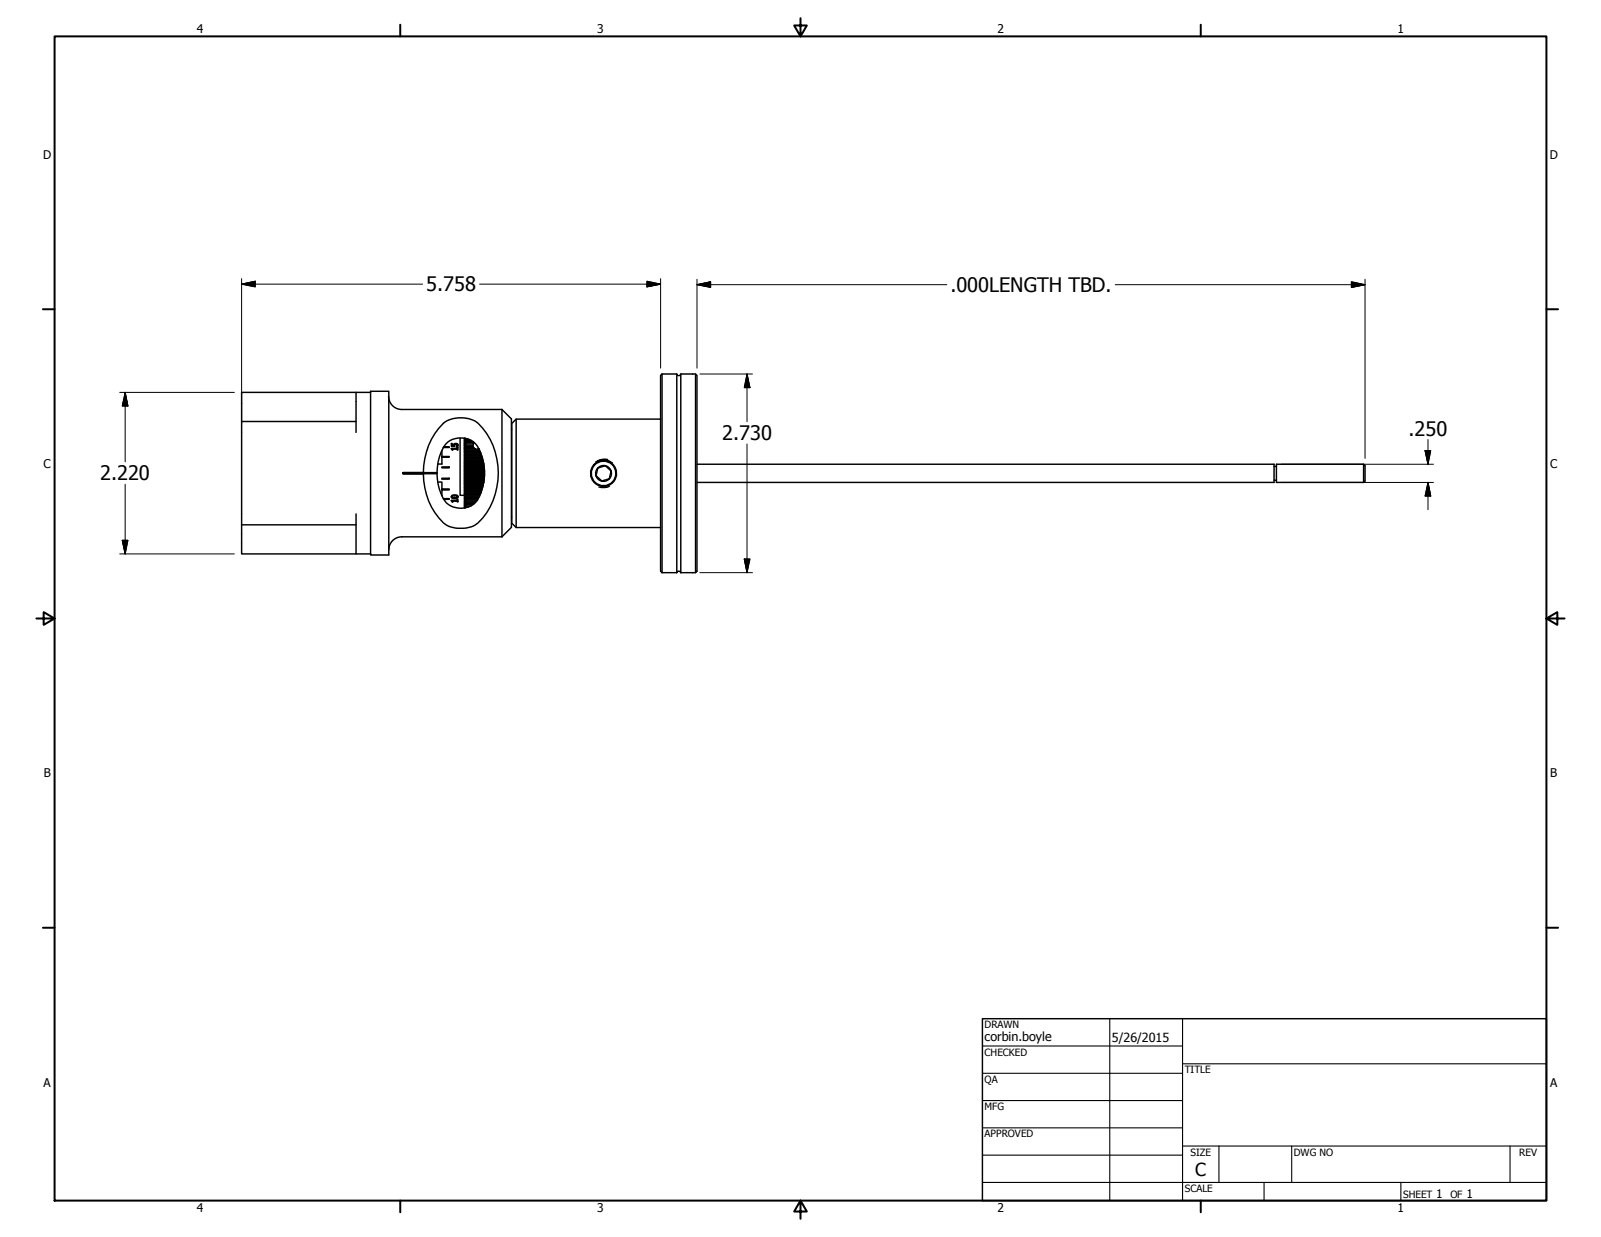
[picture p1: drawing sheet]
<svg xmlns="http://www.w3.org/2000/svg" width="559mm" height="432mm" viewBox="0 0 559 432" stroke-linecap="round" stroke-linejoin="round" font-family="sans-serif">
<!-- layer: Visible (ANSI) -->
<g fill="none" stroke="#000" stroke-width=".51">
<path d="M124.3 137v13.9M129.3 136.6h6.4v57.1h-6.4zM129.3 137h-45v10.1M135.6 138.3a4.6 4.6 0 0 0 4.6 4.6M231.1 130.6v69.3M231.1 130.6l-.5 .5v68.3l.5 .5M231.1 130.6h5.1v69.3h-5.1M236.1 130.6a.79 .79 0 0 0 .8 .5 .79 .79 0 0 0 .7-.5M242.8 130.6v69.3l.5-.5v-68.3l-.5-.5h-5.2v69.3M124.3 147.1h-40v36.1h40M140.3 142.9h34.9M154.2 157.3v2.1h2.6v.2h-2.6v2.4h-1.4"/>
<path d="M154.7 156.2a18.3 18.3 0 0 0-2.2 8.8M154.7 156.2a7.2 7.2 0 0 1 7.1-3.2 7.2 7.2 0 0 1 6 5.1 18.4 18.4 0 0 1-1.9 17.4 7.3 7.3 0 0 1-11.9-3 18.7 18.7 0 0 1-1.5-7.1M156.8 156h-1.9h1.9v.2h-2.1M156.8 159.4h-2.6v.2M157.5 156.5h2.1v-.3h.2v.9h-.2v-.3h-1.5l-.2 .3zM157.5 154.9h.3M157.8 155.5h.6M158.4 155.4l.7-.5 .5 .1 .3 .4M158.4 155.5a.73 .73 0 0 1 .7-.8 .73 .73 0 0 1 .8 .7l-.1 .4h-.4M158.4 155.5h-.6v-.7h-.3v1h1.2M158.6 155.4l.1 .4M158.7 155.8v-.7l.4-.1 .5 .4-.2 .4"/>
<path d="M159.5 155.6v.1M159.6 156.5l-2.1 .1M159.6 155.4l-.2 .4M159.6 156.3h.2M159.6 155.4h.1M160.6 152.9v20l1.5 .1M162.1 156.5l.5-.2-.5 .4zM162.1 156l.5-.2-.5 .4zM162.1 155.6l.5-.2-.5 .4zM162.1 155.2l.5-.3-.5 .5zM162.1 154.7l.5-.2-.5 .4zM162.1 156.9v16"/>
<path d="M162.1 153v1.6l.5-.5-.5 .3M162.1 153.6l.5-.2-.5 .4h.3M162.1 157.4l.5-.2-.5 .4h5.5M162.1 157.8l.5-.1-.5 .4h5.7M162.1 158.3l.5-.1-.5 .4h5.9M162.1 158.8l.5-.1-.5 .3h6M162.1 159.3l.5-.1-.5 .3h6.2M162.1 159.8l.5-.1-.5 .3h6.3M162.2 153l-.1 .1h.3M162.5 154.6l-.4 .1M162.5 153l-.4 .3M162.6 154.9h-.5v.3"/>
<path d="M162.6 153l-.5 .5h.3M162.6 154.5h2.9l-.4 1.3 .7 .9M162.6 156.3h2.8M162.6 156.7h3.3M162.6 156.7l-.5 .2M162.6 155.8h2.5M162.6 154.9h2.6M162.6 153.7h1.9M162.6 153.7l-.5 .5h.4M162.6 153.7l-.5 .3M162.6 156.7l-.5 .4h5.3M162.6 159.7h5.7"/>
<path d="M162.6 159.2h5.5M162.6 158.7h5.4M162.6 158.2h5.2M162.6 157.7h5M162.6 157.2h4.8M162.6 154.1h2.5M162.6 153.4h1M165.1 155.8h-3v.2M165.1 155.4h-3v.2M165.3 156.2h-3.2v.3M165.8 156.7h-3.7v.2M165.8 156.7h.1"/>
<path d="M165.9 156.7h1M166.9 156.7h.3M167 156.7h-.1M175.2 142.9v44.5M175.2 142.9l3.3 3.3v37.9l-3.3 3.3M178.5 149.9h.1M180.1 146.3v37.8M230.6 146.3h-50.5l-1.5 1.5v34.8l1.5 1.5h50.5M124.3 179.4v14M140.7 165v.4h7.1h-7.1M147.8 165a22.6 22.6 0 0 1 8.1-18.1 10.8 10.8 0 0 1 11 .9 24.9 24.9 0 0 1 0 34.7 10.6 10.6 0 0 1-12.2 0 23.6 23.6 0 0 1-6.9-17.1M147.8 165h-7.1h7.1"/>
<path d="M147.8 165h4.7M147.8 165v.4M147.8 165.4h4.7M152.5 165v.4M152.8 168.3h1.4v2.4h2.6v.2h-2.6v2.1M154.2 166.9h2.6v.3h-2.6zM154.2 163.1h2.6v.2h-2.6zM154.2 170.7v.2h2.6M154.2 163.1h2.6M154.2 167.2h2.6M154.7 174.1h2.1v.2h-1.9M154.9 174.2h1.9"/>
<path d="M157.5 174.8v-.2h2.1l.2-.3v.9l-.2-.3h-1.5v.3h-.2M157.5 174.8l.4 .4M157.5 173.4a1.49 1.49 0 0 0 2.4 0M157.5 174.8l.4 .3M157.6 173.1l.6-.3h1.1l.5 .3 .1 .3a1.49 1.49 0 0 1-2.4 0zM157.8 173.4a1.3 1.3 0 0 1 1.8 0M157.8 173.4h.1M157.9 173.2a1.01 1.01 0 0 1 1.7 .4 1.08 1.08 0 0 1-1.7-.4zM157.9 175.1h.2M157.9 175.1v.1M158.1 174.9h1.5M159.6 173.4h.1"/>
<path d="M159.6 175.1h.2M162.1 176.5l.5 .4-.5-.2 .3-.2M162.1 176.1l.5 .5-.5-.3 .4-.2M162.1 175.7l.5 .4-.5-.2 .4-.2M162.1 175.3l.5 .5-.5-.3v-.2h.5M162.1 174.9l.5 .4-.5-.4h4.3M162.1 174.5l.5 .4-.5-.4h4.5h-4M162.1 174.1l.5 .4-.5-.2v-.2h4.8M162.1 173.6l.5 .5-.5-.2v-.3h5M162.1 173.2l.5 .3-.5-.1v-.2h5.3M162.1 160.3l.5-.1-.5 .3h6.4M162.1 160.8h.5l-.5 .2h6.6"/>
<path d="M162.1 176.8l.5 .4M162.1 177.2l.1 .1M162.4 177.2l-.3 .1M162.4 176.8l-.3 .2 .4 .2M162.6 176.9h1M162.6 176.6h1.9M162.6 176.1h2.5M162.6 175.8h3M162.6 175.3h3.4M162.6 174.1h4.3M162.6 173.5h4.6M162.6 173.1h4.8"/>
<path d="M162.6 172.6h5M162.6 172.1h5.2M162.6 171.6h5.4M162.6 171.1h5.5M162.6 170.6h5.7M162.6 170.1h5.9M162.6 169.5h6M162.6 167.9h6.3M162.6 167.4h6.4M162.6 166.2h6.5M162.6 165.7h6.5M162.6 165.2h6.5"/>
<path d="M162.6 164.6h6.5M162.6 164h6.5M162.6 163.5h6.4M162.6 161.9h6.2M162.6 160.8h6M162.6 160.2h5.9M167.6 172.7h-5.5l.5 .4-.5-.1M167.8 172.2h-5.7l.5 .4-.5-.1M168 171.8h-5.9l.5 .3-.5-.1M168.1 171.3h-6l.5 .3-.5-.1M168.3 170.8h-6.2l.5 .3-.5-.1M168.4 170.2h-6.3l.5 .4-.5-.1"/>
<path d="M168.5 169.7h-6.4l.5 .4h-.5M168.7 169.2h-6.6l.5 .3h-.5M168.7 161.3h-6.6h.5l-.5 .2h6.7M168.8 168.7h-6.7l.5 .3h-.5h6.6h-6.1M168.8 161.8h-6.7l.5 .1-.5 .2h6.7M168.8 168.2h-6.7l.5 .3h-.5h6.7h-6.2M168.9 162.4h-6.8h.5l-.5 .2h6.8M168.9 167.7h-6.8l.5 .2-.5 .1h6.8M169 162.9h-6.9h.5l-.5 .2h6.9M169 167.1h-6.9l.5 .3h-.5h6.9M169 163.4h-6.9l.5 .1-.5 .2h6.9M169 164h-6.9h.5l-.5 .2h7"/>
<path d="M169 166.6h-6.9l.5 .2-.5 .1h6.9M169.1 164.5h-7l.5 .1-.5 .1h7M169.1 165h-7l.5 .2-.5 .1h7M169.1 165.5h-7l.5 .2-.5 .1h7M169.1 166.1h-7l.5 .1-.5 .2h6.9M208.7 163.4l2.6-.8 2 1.8-.6 2.7-2.6 .8-2.1-1.8zM212.1 160.4a5 5 0 0 0-4.1 1 4.9 4.9 0 0 1 5.7 .2M212.7 169.7a5.4 5.4 0 0 1-3.7 .3M243.3 162.1h201.4v6.3h-201.4M444.7 162.8h.8M444.7 167.6h.8M445.5 162.1h30.4l.5 .5v5.3l-.5 .5h-30.4z"/>
<path d="M475.9 162.1v6.3M84.3 183.2v10.2h45M140.2 187.4a4.5 4.5 0 0 0-4.5 4.5M140.3 187.4h34.9M178.5 180.5h.1M236.1 199.9a.79 .79 0 0 1 .8-.5 .79 .79 0 0 1 .7 .5M237.6 199.9h5.2"/>
<circle cx="210.7" cy="165.3" r="4.3"/>
<circle cx="210.7" cy="165.3" r="2.76"/>
<circle cx="210.7" cy="165.3" r="4.5"/>
</g>
<g fill="#000">
<circle cx="147.8" cy="165.4" r=".25"/>
<circle cx="147.8" cy="165" r=".25"/>
</g>
<!-- layer: Border (ANSI) -->
<g fill="none" stroke="#000" stroke-width=".7">
<path d="M19 12.7h520.8v406.4h-520.8zM139.7 8.6v4.1M279.4 6.3v6.4l-2.2-3.8h4.4l-2.2 3.8M419.1 8.6v4.1M15 107.9h4M539.8 107.9h4M12.7 215.9h6.3l-3.8-2.2v4.4l3.8-2.2M539.8 215.9l3.8 2.2v-4.4l-3.8 2.2h6.3M15 323.8h4M539.8 323.8h4M139.7 419.1v4.1M279.4 419.1l2.2 3.8h-4.4l2.2-3.8v6.3"/>
<path d="M419.1 419.1v4.1"/>
</g>
<!-- layer: Title (ANSI) -->
<g fill="none" stroke="#000" stroke-width=".38">
<path d="M387.3 355.6v63.5M412.7 355.6v63.5M342.9 365.1h69.8M342.9 374.6h69.8M412.7 371.3h127.1M342.9 384.2h69.8M342.9 393.7h69.8M342.9 412.7h196.9M342.9 403.2h69.8M412.7 400h127.1M425.4 400v12.7M441.2 412.7v6.4"/>
<path d="M450.8 400v12.7M488.9 412.7v6.4M527 400v12.7"/>
</g>
<path d="M342.9 355.6h196.9v63.5h-196.9z" fill="none" stroke="#000" stroke-width=".51"/>
<!-- layer: Dimension (ANSI) -->
<g fill="none" stroke="#000" stroke-width=".35">
<path d="M84.3 99.2l4.8-1v1.9zM84.3 99.2h63.2M84.3 97.3v51.1M167.4 99.2h63.2M225.8 98.2l4.8 1-4.8 .9zM230.6 97.3v31.2M243.3 99.4l4.7-1v1.9zM243.3 99.4h87.2M243.3 97.5v31M389.3 99.4h87.1M471.7 98.4l4.7 1-4.7 .9zM476.4 97.5v62.5"/>
<path d="M41.8 137h40M43.7 137l.9 4.7h-1.9zM43.7 137v24.2M244.3 130.6h18.3M260.7 130.6l1 4.7h-1.9zM260.7 130.6v16.6M260.7 155v44.9M497.4 157.3h2l-1 4.8zM498.4 153.4v8.7M43.7 169v24.4M447.2 162.1h53.1M447.2 168.4h53.1"/>
<path d="M498.4 168.4l1 4.8h-2zM498.4 168.4v9.5M41.8 193.4h40M42.7 188.6h1.9l-.9 4.8zM244.3 199.9h18.3M259.8 195.1h1.9l-1 4.8z"/>
</g>
<g fill="#000" stroke="#000" stroke-width=".35">
<path d="M84.3 99.2l4.8-1zM84.3 99.2l4.8-1v1.9zM243.3 99.4l4.7-1zM243.3 99.4l4.7-1v1.9zM225.8 100.1l4.8-.9zM225.8 98.2l4.8 1-4.8 .9zM471.7 100.3l4.7-.9zM471.7 98.4l4.7 1-4.7 .9zM260.7 130.6l1 4.7zM260.7 130.6l1 4.7h-1.9zM43.7 137l.9 4.7zM43.7 137l.9 4.7h-1.9z"/>
<path d="M497.4 157.3l1 4.8zM497.4 157.3h2l-1 4.8zM498.4 168.4l1 4.8zM498.4 168.4l1 4.8h-2zM42.7 188.6l1 4.8zM42.7 188.6h1.9l-.9 4.8zM259.8 195.1l.9 4.8zM259.8 195.1h1.9l-1 4.8z"/>
</g>
<g font-size="7">
<text x="148.8" y="101.7">5.758</text>
<text x="331.7" y="101.9">.000LENGTH TBD.</text>
<text x="252.1" y="153.6">2.730</text>
<text x="491.6" y="152.1">.250</text>
<text x="35" y="167.7">2.220</text>
</g>
<text font-size="6.3" x="417.2" y="410.6">C</text>
<g font-size="4.4">
<text x="343.7" y="363.5">corbin.boyle</text>
<text x="388.1" y="363.7">5/26/2015</text>
</g>
<g font-size="4.2">
<text x="68.7" y="11.7">4</text>
<text x="208.4" y="11.7">3</text>
<text x="348.1" y="11.7">2</text>
<text x="487.8" y="11.7">1</text>
<text x="15.1" y="55.5">D</text>
<text x="540.9" y="55.5">D</text>
<text x="15.2" y="163.4">C</text>
<text x="541" y="163.4">C</text>
<text x="15.3" y="271.4">B</text>
<text x="541.1" y="271.4">B</text>
<text x="15.2" y="379.3">A</text>
<text x="541" y="379.3">A</text>
<text x="501.3" y="418.3">1</text>
<text x="511.8" y="418.3">1</text>
<text x="68.7" y="423.2">4</text>
<text x="208.4" y="423.2">3</text>
<text x="348.1" y="423.2">2</text>
<text x="487.8" y="423.2">1</text>
</g>
<g font-size="3.5">
<text x="343.7" y="358.9">DRAWN</text>
<text x="343.7" y="368.5">CHECKED</text>
<text x="413.5" y="374.6">TITLE</text>
<text x="343.7" y="378">QA</text>
<text x="343.7" y="387.5">MFG</text>
<text x="343.7" y="397.1">APPROVED</text>
<text x="415.5" y="403.4">SIZE</text>
<text x="451.6" y="403.4">DWG NO</text>
<text x="530.3" y="403.4">REV</text>
<text x="413.5" y="416.1">SCALE</text>
<text x="489.7" y="418.3">SHEET</text>
<text x="506.2" y="418.3">OF</text>
</g>
</svg>
